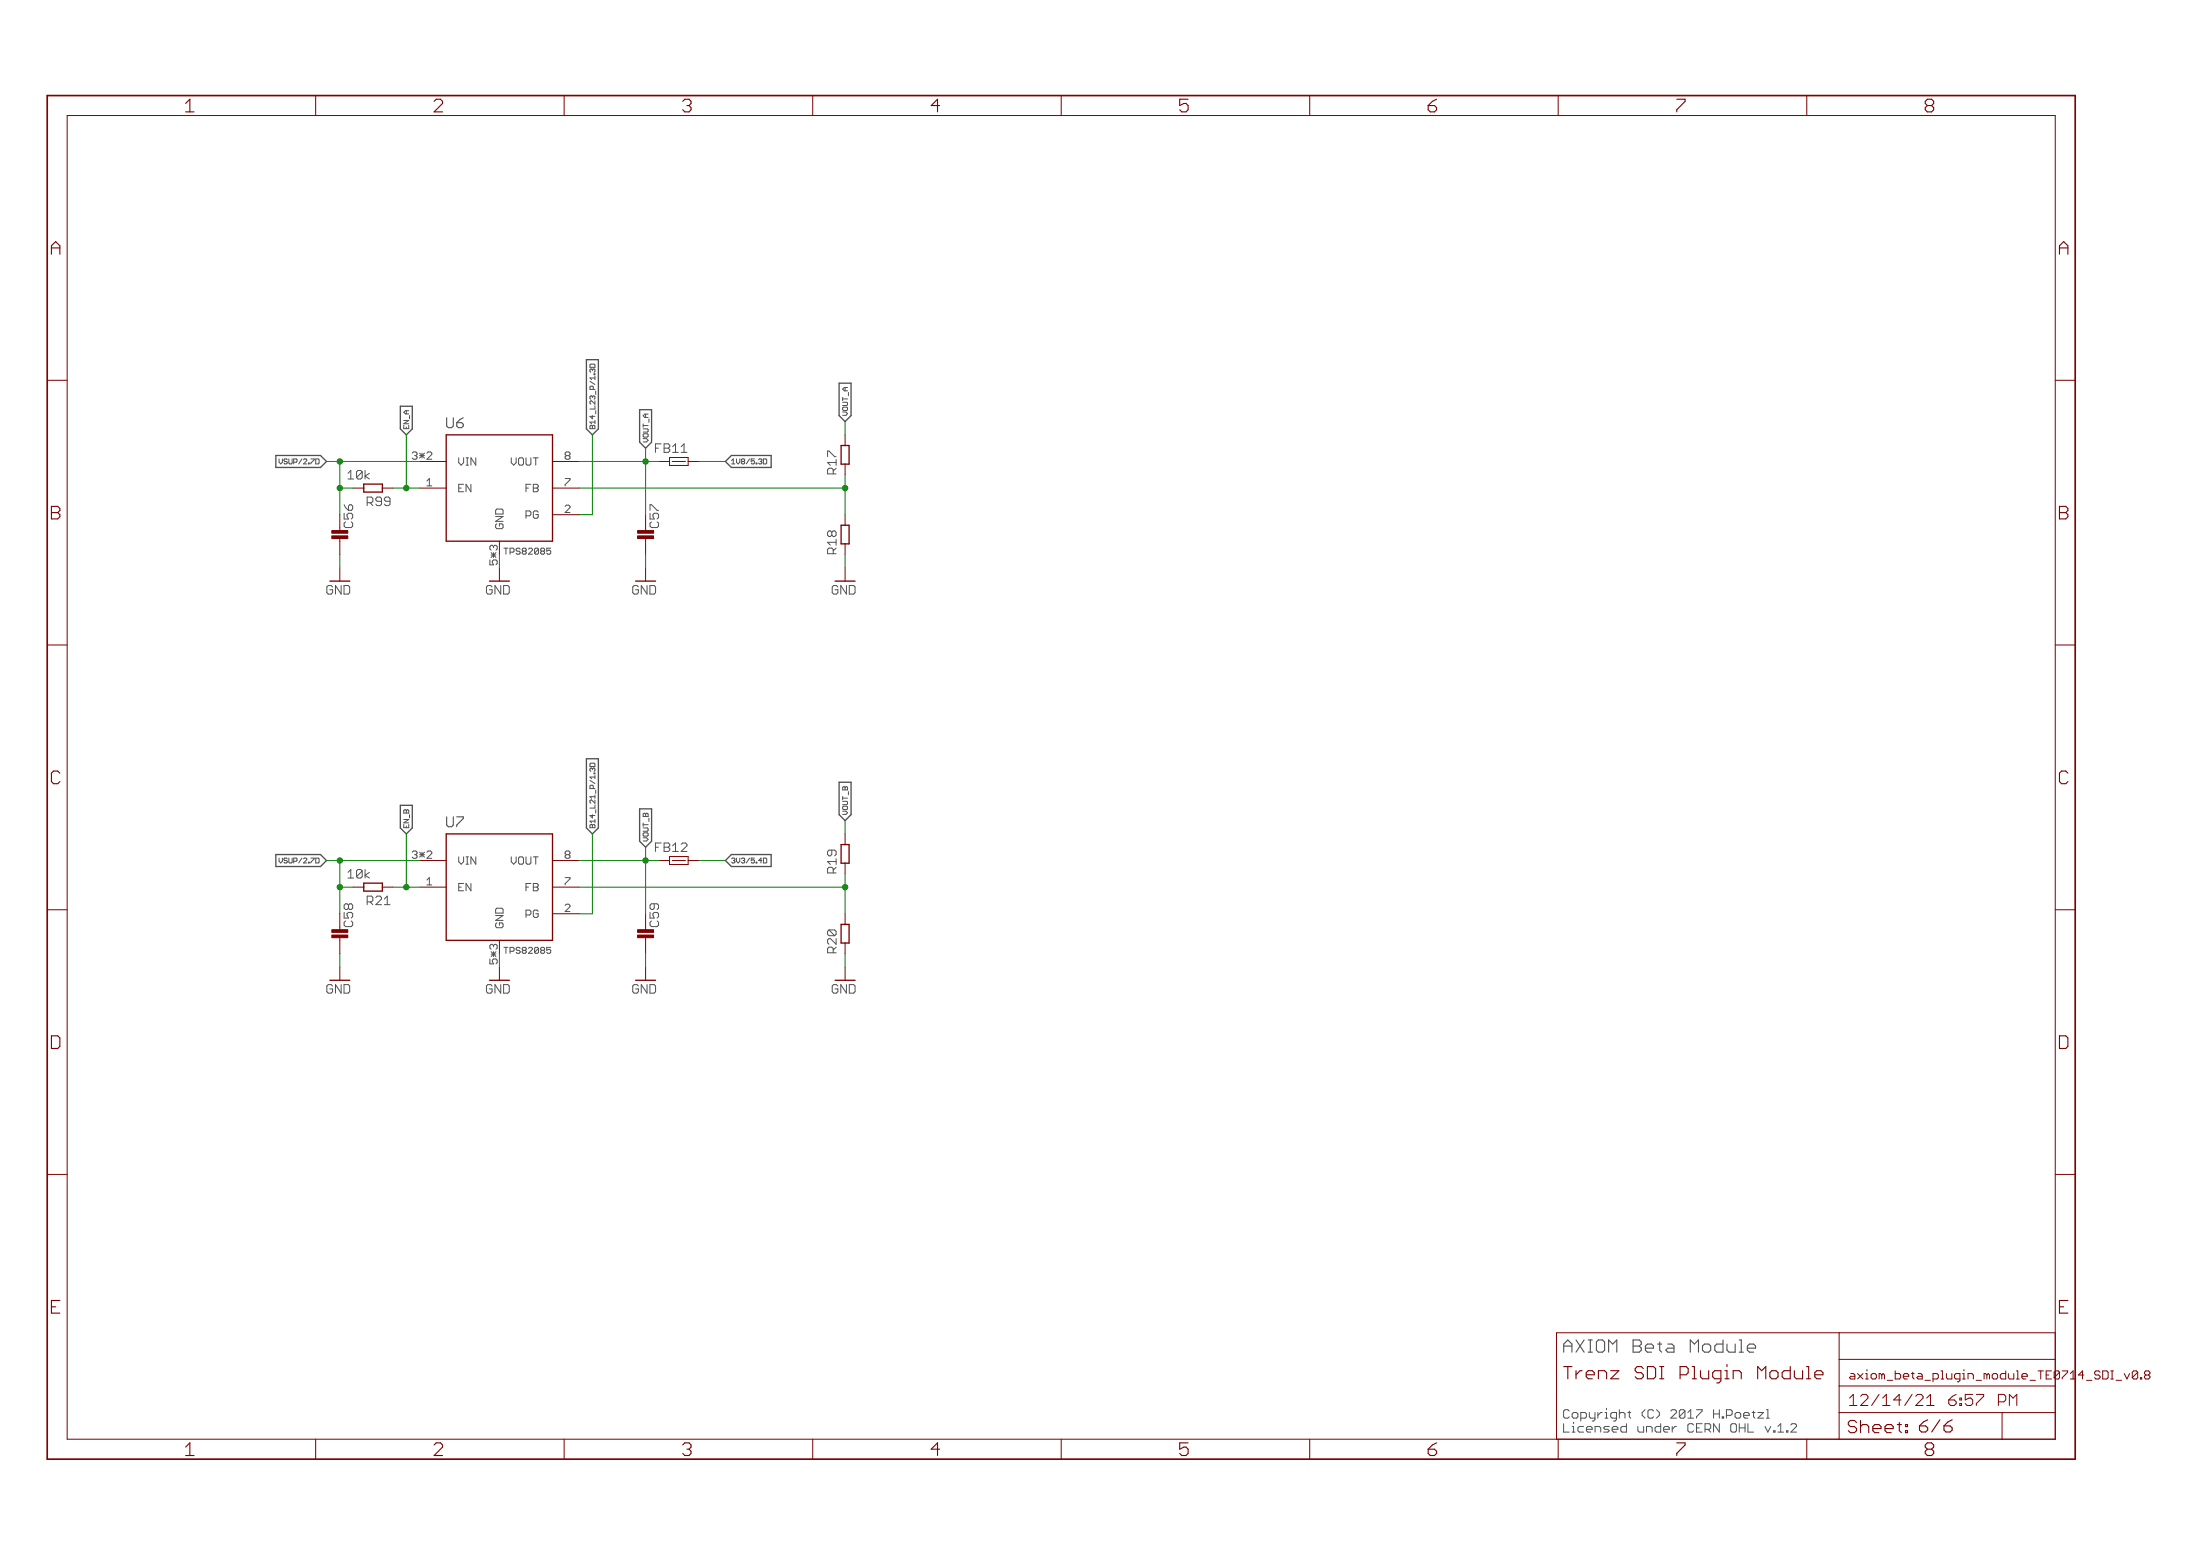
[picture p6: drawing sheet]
<svg xmlns="http://www.w3.org/2000/svg" width="420mm" height="297mm" viewBox="0 0 420 297" stroke-linecap="round" stroke-linejoin="round" font-family="sans-serif">
<path d="M112.7 69.7l.1-.2h.7l.1 .2M96.2 104.6h.8M112.7 145.9l.1-.2h.7l.1 .2M96.2 180.8h.8M342.3 271.8h.5l.3 .2v.3l-1.1 1.1h1.1" fill="none" stroke="#505050" stroke-width=".19"/>
<path d="M76.5 77.6h2.2v4.3l-1.1 1.1-1.1-1.1zM112 68.7h2.3v13.2l-1.2 1.1-1.1-1.1zM122.2 78.2h2.2v6.2l-1.1 1.2-1.1-1.2zM160.3 73.2h2.2v6.1l-1.1 1.2-1.1-1.2zM52.7 87h8.5l1.2 1.1-1.2 1.1h-8.5zM138.5 88.1l1.2-1.1h7.6v2.2h-7.6zM76.5 153.7h2.2v4.4l-1.1 1.1-1.1-1.1zM112 144.8h2.3v13.3l-1.2 1.1-1.1-1.1zM122.2 154.4h2.2v6.2l-1.1 1.1-1.1-1.1zM160.3 149.3h2.2v6.2l-1.1 1.2-1.1-1.2zM52.7 163.1h8.5l1.2 1.2-1.2 1.1h-8.5zM138.5 164.3l1.2-1.2h7.6v2.3h-7.6z" fill="none" stroke="#505050" stroke-width=".25"/>
<g fill="none" stroke="#800000" stroke-width=".19">
<path d="M60.3 18.2v3.9M107.7 18.2v3.9M155.2 18.2v3.9M202.7 18.2v3.9M250.1 18.2v3.9M297.6 18.2v3.9M345.1 18.2v3.9M12.8 22.1h379.7v252.6h-379.7zM9 72.6h3.8M392.5 72.6h3.8M67.4 93.2h2.1M73 93.2h2.1"/>
<path d="M80.1 88.1h5.1M80.1 93.2h5.1M105.5 98.3h5.1M105.5 88.1h5.1M105.5 93.2h5.1M125.8 88.1h2.1M127.9 87.3h3.5v1.6h-3.5zM128.4 88.1h2.5M131.4 88.1h2.1M161.4 83v2M161.4 88.6v2M161.4 98.3v2"/>
<path d="M64.9 102.8v3.1M64.9 108.4v2.5M95.4 108.4v2.5M123.3 102.8v3.1M123.3 108.4v2.5M161.4 103.8v2.1M161.4 108.4v2.5M9 123.1h3.8M392.5 123.1h3.8M161.4 159.2v2M9 173.7h3.8M64.9 179v3.1"/>
<path d="M67.4 169.4h2.1M73 169.4h2.1M80.1 164.3h5.1M80.1 169.4h5.1M105.5 174.4h5.1M105.5 164.3h5.1M105.5 169.4h5.1M123.3 179v3.1M125.8 164.3h2.1M127.9 163.5h3.5v1.5h-3.5zM128.4 164.3h2.5M131.4 164.3h2.1"/>
<path d="M161.4 164.8v2M161.4 174.4v2.1M392.5 173.7h3.8M64.9 184.6v2.5M95.4 184.6v2.5M123.3 184.6v2.5M161.4 180v2.1M161.4 184.6v2.5M9 224.2h3.8M392.5 224.2h3.8M351.2 254.4v20.3M351.2 259.5h41.3"/>
<path d="M392.5 254.4h-95.2v20.3M60.3 274.7v3.9M107.7 274.7v3.9M155.2 274.7v3.9M202.7 274.7v3.9M250.1 274.7v3.9M297.6 274.7v3.9M345.1 274.7v3.9M351.2 269.7h41.3M351.2 264.6h41.3M382.4 269.7v5M410.3 261.7l.3 .3v.2l-.3 .3 .3 .2v.3l-.3 .2"/>
</g>
<path d="M69.5 92.4h3.5v1.5h-3.5zM85.2 83h20.3v20.3h-20.3zM160.6 85h1.6v3.6h-1.6zM160.6 100.3h1.6v3.5h-1.6zM85.2 159.2h20.3v20.3h-20.3zM69.5 168.6h3.5v1.5h-3.5zM160.6 161.2h1.6v3.6h-1.6zM160.6 176.5h1.6v3.5h-1.6z" fill="none" stroke="#800000" stroke-width=".25"/>
<g fill="#800000" stroke="#800000" stroke-width=".19">
<path d="M121.8 102.3h3v.5h-3z"/>
<path d="M121.8 101.3h3v.5h-3z"/>
<path d="M63.4 102.3h3v.5h-3z"/>
<path d="M63.4 101.3h3v.5h-3z"/>
<path d="M121.8 178.5h3v.5h-3z"/>
<path d="M121.8 177.5h3v.5h-3z"/>
<path d="M63.4 178.5h3v.5h-3z"/>
<path d="M63.4 177.5h3v.5h-3z"/>
</g>
<path d="M9 18.2h387.3v260.4h-387.3z" fill="none" stroke="#800000" stroke-width=".32"/>
<g fill="none" stroke="#008000" stroke-width=".19">
<path d="M62.4 88.1h17.7M64.9 88.1v10.2M64.9 93.2h2.5M75.1 93.2h5M77.6 83v10.2M110.6 88.1h15.2M110.6 93.2h50.8M113.1 83v15.3h-2.5M123.3 85.6v12.7M133.5 88.1h5M161.4 80.5v2.5M161.4 90.6v7.7"/>
<path d="M64.9 105.9v2.5M95.4 105.9v2.5M123.3 105.9v2.5M161.4 105.9v2.5M77.6 159.2v10.2M113.1 159.2v15.2h-2.5M161.4 156.7v2.5M62.4 164.3h17.7M64.9 164.3v10.1M64.9 169.4h2.5M75.1 169.4h5M110.6 164.3h15.2"/>
<path d="M110.6 169.4h50.8M123.3 161.7v12.7M133.5 164.3h5M161.4 166.8v7.6M64.9 182.1v2.5M95.4 182.1v2.5M123.3 182.1v2.5M161.4 182.1v2.5"/>
</g>
<g fill="#008000" stroke="#008000" stroke-width=".19">
<circle cx="123.3" cy="88.1" r=".51"/>
<circle cx="77.6" cy="93.2" r=".51"/>
<circle cx="123.3" cy="164.3" r=".51"/>
<circle cx="77.6" cy="169.4" r=".51"/>
<circle cx="161.4" cy="169.4" r=".51"/>
<circle cx="161.4" cy="93.2" r=".51"/>
<circle cx="64.9" cy="164.3" r=".51"/>
<circle cx="64.9" cy="169.4" r=".51"/>
<circle cx="64.9" cy="88.1" r=".51"/>
<circle cx="64.9" cy="93.2" r=".51"/>
</g>
<g font-size="3.7" fill="#800000">
<text x="35.5" y="21.4">1</text>
<text x="82.9" y="21.4">2</text>
<text x="130.4" y="21.4">3</text>
<text x="177.9" y="21.4">4</text>
<text x="225.3" y="21.4">5</text>
<text x="272.8" y="21.4">6</text>
<text x="320.2" y="21.4">7</text>
<text x="367.7" y="21.4">8</text>
<text x="9.8" y="48.6">A</text>
<text x="393.3" y="48.6">A</text>
<text x="9.8" y="99.2">B</text>
<text x="393.3" y="99.2">B</text>
<text x="9.8" y="149.7">C</text>
<text x="393.3" y="149.7">C</text>
<text x="9.8" y="200.2">D</text>
<text x="393.3" y="200.2">D</text>
<text x="9.8" y="250.8">E</text>
<text x="393.3" y="250.8">E</text>
<text x="35.5" y="277.9">1</text>
<text x="82.9" y="277.9">2</text>
<text x="130.4" y="277.9">3</text>
<text x="177.9" y="277.9">4</text>
<text x="225.3" y="277.9">5</text>
<text x="272.8" y="277.9">6</text>
<text x="320.2" y="277.9">7</text>
<text x="367.7" y="277.9">8</text>
</g>
<text font-size="3.6" fill="#505050" x="298.6" y="258.2">AXIOM Beta Module</text>
<g font-size="3.6" fill="#800000">
<text x="298.6" y="263.3">Trenz SDI Plugin Module</text>
<text x="352.9" y="273.6">Sheet: 6/6</text>
</g>
<g font-size="3.2" fill="#800000">
<text x="353.2" y="268.4">12/14/21</text>
<text x="370.7" y="268.4">6:57 PM</text>
</g>
<g font-size="2.9" fill="#505050">
<text x="85.2" y="81.7">U6</text>
<text x="85.2" y="157.9">U7</text>
</g>
<g font-size="2.5" fill="#505050">
<text x="125.4" y="86.4">FB11</text>
<text x="66.5" y="91.5">10k</text>
<text x="159.8" y="90.4" transform="rotate(-90 159.8 90.4)">R17</text>
<text x="70.3" y="96.6">R99</text>
<text x="159.8" y="105.6" transform="rotate(-90 159.8 105.6)">R18</text>
<text x="66.5" y="167.7">10k</text>
<text x="125.4" y="162.6">FB12</text>
<text x="159.8" y="166.5" transform="rotate(-90 159.8 166.5)">R19</text>
<text x="70.3" y="172.8">R21</text>
<text x="159.8" y="181.8" transform="rotate(-90 159.8 181.8)">R20</text>
<text x="298.6" y="270.8">Copyright (C) 2017 H.Poetzl</text>
<text x="298.6" y="273.5">Licensed under CERN OHL v.1.2</text>
</g>
<g font-size="2.5" fill="#800000">
<text x="67.5" y="100.8" transform="rotate(-90 67.5 100.8)">C56</text>
<text x="125.9" y="100.8" transform="rotate(-90 125.9 100.8)">C57</text>
<text x="62.4" y="113.5">GND</text>
<text x="92.8" y="113.5">GND</text>
<text x="120.8" y="113.5">GND</text>
<text x="158.9" y="113.5">GND</text>
<text x="67.5" y="177" transform="rotate(-90 67.5 177)">C58</text>
<text x="125.9" y="177" transform="rotate(-90 125.9 177)">C59</text>
<text x="62.4" y="189.7">GND</text>
<text x="92.8" y="189.7">GND</text>
<text x="120.8" y="189.7">GND</text>
<text x="158.9" y="189.7">GND</text>
</g>
<g font-size="2.3" fill="#800000">
<text x="353.2" y="263.3">axiom_beta_plugin_module_TE0</text>
<text x="392.9" y="263.3">714_SDI_v0.8</text>
</g>
<g font-size="2.1" fill="#505050">
<text x="79" y="87.7">3*2</text>
<text x="87.6" y="88.8">VIN</text>
<text x="98" y="88.8">VOUT</text>
<text x="107.9" y="87.7">8</text>
<text x="81.6" y="92.8">1</text>
<text x="87.6" y="93.9">EN</text>
<text x="100.6" y="93.9">FB</text>
<text x="107.9" y="92.8">7</text>
<text x="96.2" y="101" transform="rotate(-90 96.2 101)">GND</text>
<text x="100.6" y="99">PG</text>
<text x="107.9" y="97.9">2</text>
<text x="79" y="163.9">3*2</text>
<text x="87.6" y="165">VIN</text>
<text x="98" y="165">VOUT</text>
<text x="107.9" y="163.9">8</text>
<text x="81.6" y="169">1</text>
<text x="87.6" y="170.1">EN</text>
<text x="100.6" y="170.1">FB</text>
<text x="107.9" y="169">7</text>
<text x="96.2" y="177.2" transform="rotate(-90 96.2 177.2)">GND</text>
<text x="100.6" y="175.2">PG</text>
<text x="107.9" y="174.1">2</text>
</g>
<g font-size="2.1" fill="#800000">
<text x="95" y="107.6" transform="rotate(-90 95 107.6)">5*3</text>
<text x="95" y="183.7" transform="rotate(-90 95 183.7)">5*3</text>
</g>
<g font-size="1.8" fill="#505050">
<text x="96.9" y="105.9">TPS82085</text>
<text x="96.9" y="182.1">TPS82085</text>
</g>
<g font-size="1.4" fill="#505050">
<text x="78.1" y="81.9" transform="rotate(-90 78.1 81.9)">EN_A</text>
<text x="113.7" y="81.9" transform="rotate(-90 113.7 81.9)">B14_L23_P/1.3D</text>
<text x="161.9" y="79.3" transform="rotate(-90 161.9 79.3)">VOUT_A</text>
<text x="53.6" y="88.6">VSUP/2.7D</text>
<text x="123.8" y="84.4" transform="rotate(-90 123.8 84.4)">VOUT_A</text>
<text x="139.7" y="88.6">1V8/5.3D</text>
<text x="161.9" y="155.5" transform="rotate(-90 161.9 155.5)">VOUT_B</text>
<text x="78.1" y="158.1" transform="rotate(-90 78.1 158.1)">EN_B</text>
<text x="113.7" y="158.1" transform="rotate(-90 113.7 158.1)">B14_L21_P/1.3D</text>
<text x="123.8" y="160.6" transform="rotate(-90 123.8 160.6)">VOUT_B</text>
<text x="53.6" y="164.8">VSUP/2.7D</text>
<text x="139.7" y="164.8">3V3/5.4D</text>
</g>
</svg>
